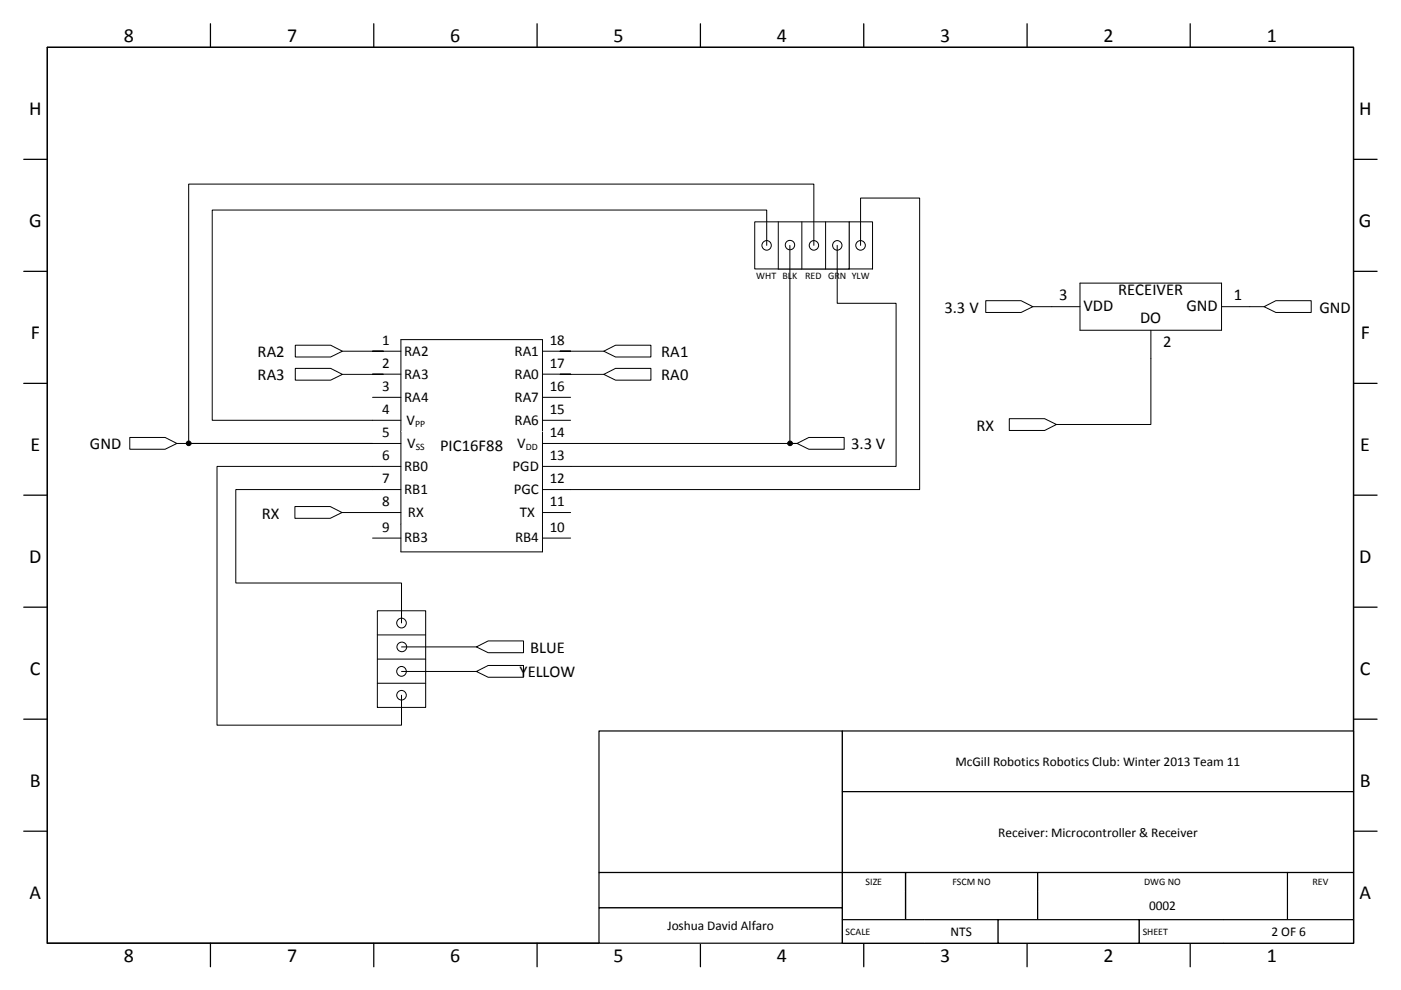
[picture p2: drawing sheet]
<svg xmlns="http://www.w3.org/2000/svg" width="297mm" height="210mm" viewBox="0 0 297 210" stroke-linecap="round" stroke-linejoin="round" font-family="sans-serif">
<g fill="none" stroke="#000" stroke-width=".26">
<path d="M10 10h277v190h-277zM44.6 5v5M79.2 5v5M113.9 5v5M148.5 5v5M183.1 5v5M217.8 5v5M252.3 5v5M5 33.8h5M287 33.8h5M5 57.5h5M287 57.5h5"/>
<path d="M5 81.3h5M287 81.3h5M5 105h5M287 105h5M5 128.7h5M287 128.7h5M5 152.5h5M287 152.5h5M5 176.2h5M287 176.2h5M44.6 200v5M79.2 200v5"/>
<path d="M113.9 200v5M148.5 200v5M183.1 200v5M217.8 200v5M252.3 200v5"/>
</g>
<path d="M127 155h51.6v30h-51.6z" fill-rule="evenodd" fill="#fff"/>
<path d="M127 155h51.6v30h-51.6z" fill="none" stroke="#000" stroke-width=".25"/>
<path d="M127 185h51.6v7.5h-51.6z" fill-rule="evenodd" fill="#fff"/>
<path d="M127 185h51.6v7.5h-51.6z" fill="none" stroke="#000" stroke-width=".25"/>
<path d="M127 192.5h51.6v7.5h-51.6z" fill-rule="evenodd" fill="#fff"/>
<path d="M127 192.5h51.6v7.5h-51.6z" fill="none" stroke="#000" stroke-width=".25"/>
<path d="M178.6 155h108.4v12.9h-108.4z" fill-rule="evenodd" fill="#fff"/>
<path d="M178.6 155h108.4v12.9h-108.4z" fill="none" stroke="#000" stroke-width=".25"/>
<path d="M178.6 167.9h108.4v17.1h-108.4z" fill-rule="evenodd" fill="#fff"/>
<path d="M178.6 167.9h108.4v17.1h-108.4z" fill="none" stroke="#000" stroke-width=".25"/>
<path d="M178.6 185h13.4v4h-13.4z" fill-rule="evenodd" fill="#fff"/>
<path d="M178.6 189v-4h13.4v4" fill="none" stroke="#000" stroke-width=".25"/>
<path d="M192 185h28v4h-28z" fill-rule="evenodd" fill="#fff"/>
<path d="M192 189v-4h28v4" fill="none" stroke="#000" stroke-width=".25"/>
<path d="M220 185h53v4h-53z" fill-rule="evenodd" fill="#fff"/>
<path d="M220 189v-4h53v4" fill="none" stroke="#000" stroke-width=".25"/>
<path d="M273 185h14v4h-14z" fill-rule="evenodd" fill="#fff"/>
<path d="M273 189v-4h14v4" fill="none" stroke="#000" stroke-width=".25"/>
<path d="M178.6 189h13.4v6h-13.4z" fill-rule="evenodd" fill="#fff"/>
<path d="M178.6 189v6h13.4v-6" fill="none" stroke="#000" stroke-width=".25"/>
<path d="M192 189h28v6h-28z" fill-rule="evenodd" fill="#fff"/>
<path d="M192 189v6h28v-6" fill="none" stroke="#000" stroke-width=".25"/>
<path d="M220 189h53v6h-53z" fill-rule="evenodd" fill="#fff"/>
<path d="M220 189v6h53v-6" fill="none" stroke="#000" stroke-width=".25"/>
<path d="M273 189h14v6h-14z" fill-rule="evenodd" fill="#fff"/>
<path d="M273 189v6h14v-6" fill="none" stroke="#000" stroke-width=".25"/>
<path d="M178.6 195h17.4v5h-17.4z" fill-rule="evenodd" fill="#fff"/>
<path d="M196 195h-17.4v5h17.4" fill="none" stroke="#000" stroke-width=".25"/>
<path d="M196 195h15.7v5h-15.7z" fill-rule="evenodd" fill="#fff"/>
<path d="M196 195h15.7v5h-15.7" fill="none" stroke="#000" stroke-width=".25"/>
<path d="M211.6 195h30v5h-30z" fill-rule="evenodd" fill="#fff"/>
<path d="M211.6 195h30v5h-30z" fill="none" stroke="#000" stroke-width=".25"/>
<path d="M241.6 195h17.9v5h-17.9z" fill-rule="evenodd" fill="#fff"/>
<path d="M259.5 195h-17.9v5h17.9" fill="none" stroke="#000" stroke-width=".25"/>
<path d="M259.5 195h27.5v5h-27.5z" fill-rule="evenodd" fill="#fff"/>
<path d="M259.5 195h27.5v5h-27.5" fill="none" stroke="#000" stroke-width=".25"/>
<path d="M85 72h30v19.6h-30z" fill-rule="evenodd" fill="#fff"/>
<path d="M79 74.5h6M79 79.3h6M115 74.5h6M115 79.3h6M79 84.2h6M79 89.1h6M85 91.6v-19.6h30v19.6M115 84.2h6M115 89.1h6" fill="none" stroke="#000" stroke-width=".21"/>
<path d="M85 91.6h30v19.5h-30z" fill-rule="evenodd" fill="#fff"/>
<path d="M79 94h6M79 98.9h6M85 91.6v19.5M115 94h6M115 98.9h6M115 91.6v19.5M79 103.8h6M79 108.7h6M115 103.8h6M115 108.7h6" fill="none" stroke="#000" stroke-width=".21"/>
<path d="M85 111.1h30v5.9h-30z" fill-rule="evenodd" fill="#fff"/>
<path d="M79 114.1h6M85 111.1v5.9h30v-5.9M115 114.1h6" fill="none" stroke="#000" stroke-width=".21"/>
<path d="M169 94l2.5-1.2h7.5v2.4h-7.5z" fill-rule="evenodd" fill="#fff"/>
<path d="M169 94l2.5-1.2h7.5v2.4h-7.5z" fill="none" stroke="#000" stroke-width=".21"/>
<path d="M27.5 92.8h7.5l2.5 1.2-2.5 1.2h-7.5z" fill-rule="evenodd" fill="#fff"/>
<path d="M27.5 92.8h7.5l2.5 1.2-2.5 1.2h-7.5zM37.5 94h41.5M121 94h48" fill="none" stroke="#000" stroke-width=".21"/>
<path d="M62.5 107.4h7.5l2.5 1.3-2.5 1.2h-7.5z" fill-rule="evenodd" fill="#fff"/>
<path d="M62.5 107.4h7.5l2.5 1.3-2.5 1.2h-7.5zM72.5 108.7h6.5" fill="none" stroke="#000" stroke-width=".21"/>
<path d="M128 74.5l2.5-1.3h7.5v2.5h-7.5z" fill-rule="evenodd" fill="#fff"/>
<path d="M128 74.5l2.5-1.3h7.5v2.5h-7.5z" fill="none" stroke="#000" stroke-width=".21"/>
<path d="M128 79.4l2.5-1.3h7.5v2.5h-7.5z" fill-rule="evenodd" fill="#fff"/>
<path d="M128 79.4l2.5-1.3h7.5v2.5h-7.5z" fill="none" stroke="#000" stroke-width=".21"/>
<path d="M62.6 73.2h7.5l2.5 1.3-2.5 1.2h-7.5z" fill-rule="evenodd" fill="#fff"/>
<path d="M62.6 73.2h7.5l2.5 1.3-2.5 1.2h-7.5z" fill="none" stroke="#000" stroke-width=".21"/>
<path d="M62.6 78.1h7.5l2.5 1.3-2.5 1.2h-7.5z" fill-rule="evenodd" fill="#fff"/>
<path d="M62.6 78.1h7.5l2.5 1.3-2.5 1.2h-7.5z" fill="none" stroke="#000" stroke-width=".21"/>
<path d="M164.9 47h20.1v10h-20.1z" fill-rule="evenodd" fill="#fff"/>
<path d="M164.9 47h20.1v10h-20.1zM170 47v10M175 47v10M180 47v10" fill="none" stroke="#000" stroke-width=".21"/>
<circle cx="177.5" cy="52" r="1" fill="#fff"/>
<circle cx="177.5" cy="52" r="1" fill="none" stroke="#000" stroke-width=".21"/>
<circle cx="167.5" cy="52" r="1.01" fill="#fff"/>
<circle cx="167.5" cy="52" r="1.01" fill="none" stroke="#000" stroke-width=".21"/>
<circle cx="172.4" cy="52" r="1" fill="#fff"/>
<circle cx="172.4" cy="52" r="1" fill="none" stroke="#000" stroke-width=".21"/>
<circle cx="182.5" cy="52" r="1.01" fill="#fff"/>
<circle cx="182.5" cy="52" r="1.01" fill="none" stroke="#000" stroke-width=".21"/>
<path d="M160 47h20v10h-20z" fill-rule="evenodd" fill="#fff"/>
<path d="M160 47h20v10h-20zM165 47v10M170 47v10M175 47v10" fill="none" stroke="#000" stroke-width=".21"/>
<circle cx="172.6" cy="52" r="1" fill="#fff"/>
<circle cx="172.6" cy="52" r="1" fill="none" stroke="#000" stroke-width=".21"/>
<circle cx="162.5" cy="52" r="1.01" fill="#fff"/>
<circle cx="162.5" cy="52" r="1.01" fill="none" stroke="#000" stroke-width=".21"/>
<circle cx="167.5" cy="52" r="1" fill="#fff"/>
<circle cx="167.5" cy="52" r="1" fill="none" stroke="#000" stroke-width=".21"/>
<circle cx="177.5" cy="52" r="1" fill="#fff"/>
<circle cx="177.5" cy="52" r="1" fill="none" stroke="#000" stroke-width=".21"/>
<path d="M101 137.2l2.5-1.3h7.5v2.5h-7.5z" fill-rule="evenodd" fill="#fff"/>
<path d="M101 137.2l2.5-1.3h7.5v2.5h-7.5z" fill="none" stroke="#000" stroke-width=".21"/>
<path d="M101 142.4l2.5-1.3h7.5v2.5h-7.5z" fill-rule="evenodd" fill="#fff"/>
<g fill="none" stroke="#000" stroke-width=".21">
<path d="M162.6 52v-7.5h-117.6v44.6h34M167.5 52v42h1.5M172.5 52v-13h-132.5v55h39M177.5 52v12.3h12.5v34.6h-69M182.5 52v-10h12.5v61.8h-74M72.6 74.5h8.7h-2.3M79 79.3l2.3 .1h-8.7M121 74.5h-2.3h9.3M121 79.3l-2.3 .1h9.3M101 142.4l2.5-1.3h7.5v2.5h-7.5z"/>
<circle cx="40" cy="94" r=".5"/>
<circle cx="167.5" cy="94" r=".49"/>
</g>
<g fill="#000">
<circle cx="40" cy="94" r=".5"/>
<circle cx="167.5" cy="94" r=".49"/>
</g>
<path d="M229 60h29.9v10h-29.9z" fill-rule="evenodd" fill="#fff"/>
<path d="M223 65h6M229 60h30v10h-30zM244 70v6M259 65h6" fill="none" stroke="#000" stroke-width=".21"/>
<path d="M209 63.8h7.5l2.5 1.2-2.5 1.3h-7.5z" fill-rule="evenodd" fill="#fff"/>
<path d="M209 63.8h7.5l2.5 1.2-2.5 1.3h-7.5z" fill="none" stroke="#000" stroke-width=".21"/>
<path d="M214 88.8h7.5l2.5 1.2-2.5 1.3h-7.5z" fill-rule="evenodd" fill="#fff"/>
<path d="M214 88.8h7.5l2.5 1.2-2.5 1.3h-7.5z" fill="none" stroke="#000" stroke-width=".21"/>
<path d="M268 65l2.5-1.2h7.5v2.5h-7.5z" fill-rule="evenodd" fill="#fff"/>
<path d="M219 65h4M244 76v14h-20M265 65h3M268 65l2.5-1.2h7.5v2.5h-7.5z" fill="none" stroke="#000" stroke-width=".21"/>
<path d="M80 129.5h10.3v20.5h-10.3z" fill-rule="evenodd" fill="#fff"/>
<path d="M80 129.5h10.3v20.5h-10.3zM80 139.7h10.3M80 134.6h10.3M80 144.9h10.3" fill="none" stroke="#000" stroke-width=".21"/>
<circle cx="85.1" cy="142.3" r="1.02" fill="#fff"/>
<circle cx="85.1" cy="142.3" r="1.02" fill="none" stroke="#000" stroke-width=".21"/>
<circle cx="85.1" cy="132.1" r="1.02" fill="#fff"/>
<circle cx="85.1" cy="132.1" r="1.02" fill="none" stroke="#000" stroke-width=".21"/>
<circle cx="85.2" cy="137.2" r="1.03" fill="#fff"/>
<circle cx="85.2" cy="137.2" r="1.03" fill="none" stroke="#000" stroke-width=".21"/>
<circle cx="85.1" cy="147.4" r="1.01" fill="#fff"/>
<g fill="none" stroke="#000" stroke-width=".21">
<path d="M79 98.9h-33v54.9h39.1v-6.4M79 103.8h-29v19.8h35.1v8.5M85.1 137.2h15.9M85.1 142.4h15.9"/>
<circle cx="85.1" cy="147.4" r="1.01"/>
</g>
<g font-size="4.2">
<text x="26.2" y="9">8</text>
<text x="60.9" y="9">7</text>
<text x="95.5" y="9">6</text>
<text x="130.1" y="9">5</text>
<text x="164.7" y="9">4</text>
<text x="199.3" y="9">3</text>
<text x="234" y="9">2</text>
<text x="268.6" y="9">1</text>
<text x="6.2" y="24.5">H</text>
<text x="288.2" y="24.5">H</text>
<text x="6.2" y="48.2">G</text>
<text x="288.1" y="48.2">G</text>
<text x="6.5" y="72">F</text>
<text x="288.5" y="72">F</text>
<text x="6.5" y="95.7">E</text>
<text x="288.4" y="95.7">E</text>
<text x="6.2" y="119.5">D</text>
<text x="288.2" y="119.5">D</text>
<text x="6.3" y="143.2">C</text>
<text x="288.3" y="143.2">C</text>
<text x="6.3" y="166.9">B</text>
<text x="288.3" y="166.9">B</text>
<text x="6.3" y="190.7">A</text>
<text x="288.2" y="190.7">A</text>
<text x="26.2" y="204">8</text>
<text x="60.9" y="204">7</text>
<text x="95.5" y="204">6</text>
<text x="130.1" y="204">5</text>
<text x="164.7" y="204">4</text>
<text x="199.3" y="204">3</text>
<text x="234" y="204">2</text>
<text x="268.6" y="204">1</text>
</g>
<g font-size="3.5">
<text x="224.5" y="63.6">3</text>
<text x="237.1" y="62.6">RECEIVER</text>
<text x="261.6" y="63.6">1</text>
<text x="200.2" y="66.3">3.3 V</text>
<text x="229.7" y="66">VDD</text>
<text x="241.7" y="68.6">DO</text>
<text x="251.5" y="66">GND</text>
<text x="279.7" y="66.3">GND</text>
<text x="54.6" y="75.7">RA2</text>
<text x="140.2" y="75.7">RA1</text>
<text x="246.6" y="73.5">2</text>
<text x="54.6" y="80.6">RA3</text>
<text x="140.2" y="80.6">RA0</text>
<text x="19" y="95.3">GND</text>
<text x="93.3" y="95.5">PIC16F88</text>
<text x="180.5" y="95.3">3.3 V</text>
<text x="207" y="91.3">RX</text>
<text x="55.5" y="109.9">RX</text>
<text x="110.1" y="143.6">YELLOW</text>
<text x="112.4" y="138.4">BLUE</text>
</g>
<g font-size="3.2">
<text x="81" y="73.1">1</text>
<text x="85.7" y="75.4">RA2</text>
<text x="109.1" y="75.4">RA1</text>
<text x="116.5" y="73.1">18</text>
<text x="81" y="78">2</text>
<text x="81" y="82.9">3</text>
<text x="85.7" y="80.3">RA3</text>
<text x="109.1" y="80.3">RA0</text>
<text x="116.5" y="78">17</text>
<text x="116.5" y="82.9">16</text>
<text x="81" y="87.8">4</text>
<text x="85.7" y="85.2">RA4</text>
<text x="109.1" y="85.2">RA7</text>
<text x="116.5" y="87.8">15</text>
<text x="81" y="92.7">5</text>
<text x="86.2" y="90">V</text>
<text x="86.3" y="95">V</text>
<text x="109.1" y="90">RA6</text>
<text x="109.6" y="95">V</text>
<text x="116.5" y="92.7">14</text>
<text x="81" y="97.6">6</text>
<text x="85.7" y="99.8">RB0</text>
<text x="108.7" y="99.8">PGD</text>
<text x="116.5" y="97.6">13</text>
<text x="81" y="102.5">7</text>
<text x="81" y="107.4">8</text>
<text x="85.7" y="104.7">RB1</text>
<text x="108.9" y="104.7">PGC</text>
<text x="116.5" y="102.5">12</text>
<text x="116.5" y="107.4">11</text>
<text x="81" y="112.7">9</text>
<text x="86.5" y="109.6">RX</text>
<text x="110.2" y="109.6">TX</text>
<text x="116.5" y="112.7">10</text>
<text x="85.7" y="115">RB3</text>
<text x="109.2" y="115">RB4</text>
</g>
<g font-size="2.8">
<text x="202.6" y="162.4">McGill Robotics Robotics Club: Winter 2013 Team 11</text>
<text x="211.7" y="177.4">Receiver: Microcontroller &amp; Receiver</text>
<text x="141.5" y="197.2">Joshua David Alfaro</text>
<text x="243.6" y="193">0002</text>
<text x="201.5" y="198.5">NTS</text>
<text x="269.6" y="198.5">2 OF 6</text>
</g>
<g font-size="2.1">
<text x="160.4" y="59.1">WHT BLK</text>
<text x="170.7" y="59.1">RED GRN YLW</text>
<text x="88" y="90.5">PP</text>
<text x="88.1" y="95.4">SS</text>
<text x="111.5" y="95.4">DD</text>
<text x="183.5" y="187.7">SIZE</text>
<text x="201.9" y="187.7">FSCM NO</text>
<text x="242.6" y="187.7">DWG NO</text>
<text x="278.3" y="187.7">REV</text>
<text x="179.3" y="198.2">SCALE</text>
<text x="242.3" y="198.2">SHEET</text>
</g>
</svg>
